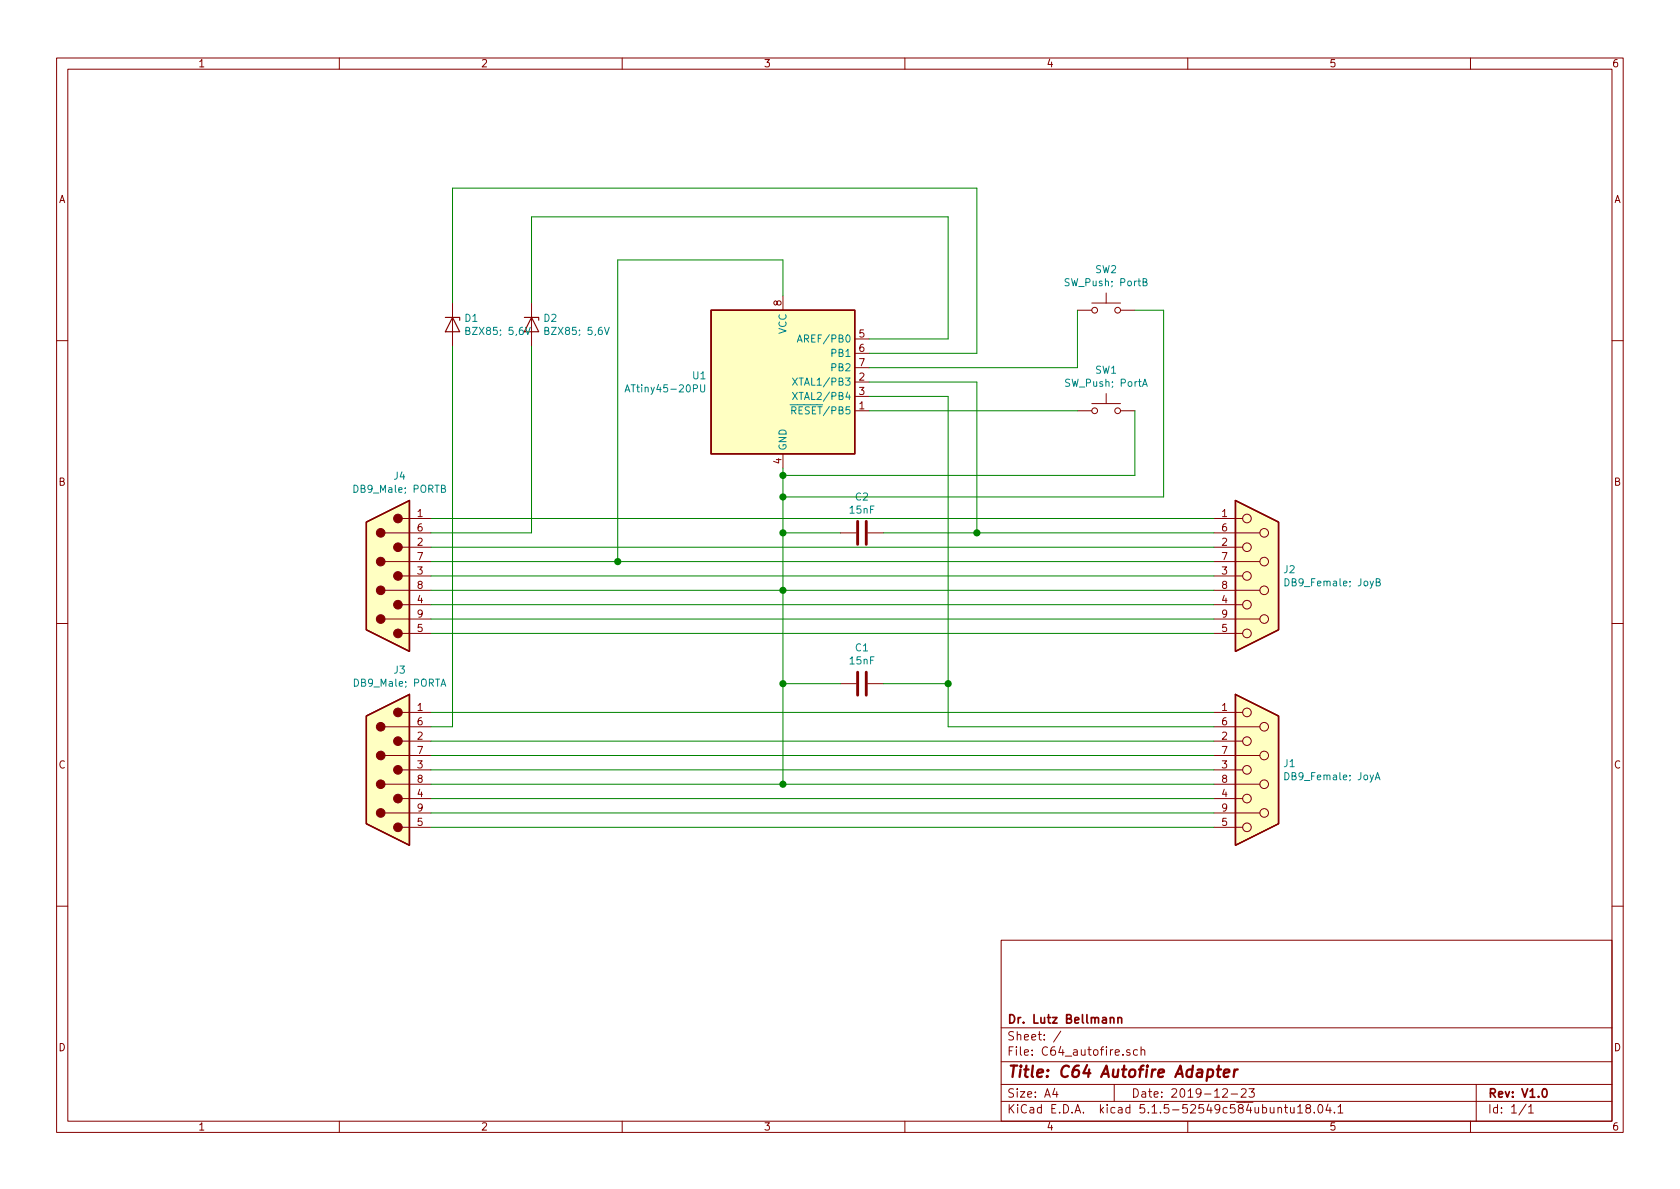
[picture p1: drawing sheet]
EESchema Schematic File Version 4
EELAYER 30 0
EELAYER END
$Descr A4 11693 8268
encoding utf-8
Sheet 1 1
Title "C64 Autofire Adapter"
Date "2019-12-23"
Rev "V1.0"
Comp "Dr. Lutz Bellmann"
Comment1 ""
Comment2 ""
Comment3 ""
Comment4 ""
$EndDescr
$Comp
L Connector:DB9_Female J1
U 1 1
P 8750 5350
F 0 "J1" H 8930 5396 50  0000 L CNN
F 1 "DB9_Female; JoyA" H 8930 5305 50  0000 L CNN
F 2 "" H 8750 5350 50  0001 C CNN
F 3 " ~" H 8750 5350 50  0001 C CNN
	1    8750 5350
	1    0    0    -1  
$EndComp
$Comp
L Connector:DB9_Female J2
U 1 1
P 8750 4000
F 0 "J2" H 8930 4046 50  0000 L CNN
F 1 "DB9_Female; JoyB" H 8930 3955 50  0000 L CNN
F 2 "" H 8750 4000 50  0001 C CNN
F 3 " ~" H 8750 4000 50  0001 C CNN
	1    8750 4000
	1    0    0    -1  
$EndComp
$Comp
L Connector:DB9_Male J4
U 1 1
P 2700 4000
F 0 "J4" H 2618 3308 50  0000 C CNN
F 1 "DB9_Male; PORTB" H 2618 3399 50  0000 C CNN
F 2 "" H 2700 4000 50  0001 C CNN
F 3 " ~" H 2700 4000 50  0001 C CNN
	1    2700 4000
	-1   0    0    1   
$EndComp
$Comp
L Connector:DB9_Male J3
U 1 1
P 2700 5350
F 0 "J3" H 2618 4658 50  0000 C CNN
F 1 "DB9_Male; PORTA" H 2618 4749 50  0000 C CNN
F 2 "" H 2700 5350 50  0001 C CNN
F 3 " ~" H 2700 5350 50  0001 C CNN
	1    2700 5350
	-1   0    0    1   
$EndComp
$Comp
L Device:D_Zener D2
U 1 1
P 3700 2250
F 0 "D2" V 3654 2329 50  0000 L CNN
F 1 "BZX85; 5,6V" V 3745 2329 50  0000 L CNN
F 2 "" H 3700 2250 50  0001 C CNN
F 3 "~" H 3700 2250 50  0001 C CNN
	1    3700 2250
	0    1    1    0   
$EndComp
$Comp
L Device:D_Zener D1
U 1 1
P 3150 2250
F 0 "D1" V 3104 2329 50  0000 L CNN
F 1 "BZX85; 5,6V" V 3195 2329 50  0000 L CNN
F 2 "" H 3150 2250 50  0001 C CNN
F 3 "~" H 3150 2250 50  0001 C CNN
	1    3150 2250
	0    1    1    0   
$EndComp
$Comp
L MCU_Microchip_ATtiny:ATtiny45-20PU U1
U 1 1
P 5450 2650
F 0 "U1" H 4921 2696 50  0000 R CNN
F 1 "ATtiny45-20PU" H 4921 2605 50  0000 R CNN
F 2 "Package_DIP:DIP-8_W7.62mm" H 5450 2650 50  0001 C CIN
F 3 "http://ww1.microchip.com/downloads/en/DeviceDoc/atmel-2586-avr-8-bit-microcontroller-attiny25-attiny45-attiny85_datasheet.pdf" H 5450 2650 50  0001 C CNN
	1    5450 2650
	1    0    0    -1  
$EndComp
Wire Wire Line
	6050 2350 6600 2350
Wire Wire Line
	6600 2350 6600 1500
Wire Wire Line
	3700 1500 3700 2100
Wire Wire Line
	6050 2450 6800 2450
Wire Wire Line
	6800 2450 6800 1300
Wire Wire Line
	3150 1300 3150 2100
Wire Wire Line
	3000 3600 8450 3600
Wire Wire Line
	3000 3800 8450 3800
Wire Wire Line
	3000 4000 8450 4000
Wire Wire Line
	3000 4200 8450 4200
Wire Wire Line
	3000 4400 8450 4400
Wire Wire Line
	8450 4950 3000 4950
Wire Wire Line
	8450 5150 3000 5150
Wire Wire Line
	3000 5350 8450 5350
Wire Wire Line
	3000 5550 8450 5550
Wire Wire Line
	3000 5750 8450 5750
Wire Wire Line
	6600 1500 3700 1500
Wire Wire Line
	3150 2400 3150 5050
Wire Wire Line
	3700 2400 3700 3700
Wire Wire Line
	3700 3700 3000 3700
Wire Wire Line
	4300 3900 4300 1800
Wire Wire Line
	5450 1800 5450 2050
Wire Wire Line
	3000 4100 5450 4100
Wire Wire Line
	5450 4100 5450 3700
Wire Wire Line
	5450 4100 8450 4100
Connection ~ 5450 4100
Wire Wire Line
	5450 5450 8450 5450
Wire Wire Line
	3000 5250 8450 5250
Wire Wire Line
	3000 5650 8450 5650
Wire Wire Line
	8450 4300 3000 4300
Wire Wire Line
	8450 3700 6800 3700
Wire Wire Line
	6800 3700 6800 2650
Wire Wire Line
	6800 2650 6050 2650
Wire Wire Line
	8450 5050 6600 5050
Wire Wire Line
	6600 5050 6600 4750
Wire Wire Line
	6600 2750 6050 2750
Wire Wire Line
	3000 5450 5450 5450
Connection ~ 5450 5450
$Comp
L Switch:SW_Push SW2
U 1 1
P 7700 2150
F 0 "SW2" H 7700 2435 50  0000 C CNN
F 1 "SW_Push; PortB" H 7700 2344 50  0000 C CNN
F 2 "" H 7700 2350 50  0001 C CNN
F 3 "~" H 7700 2350 50  0001 C CNN
	1    7700 2150
	1    0    0    -1  
$EndComp
$Comp
L Switch:SW_Push SW1
U 1 1
P 7700 2850
F 0 "SW1" H 7700 3135 50  0000 C CNN
F 1 "SW_Push; PortA" H 7700 3044 50  0000 C CNN
F 2 "" H 7700 3050 50  0001 C CNN
F 3 "~" H 7700 3050 50  0001 C CNN
	1    7700 2850
	1    0    0    -1  
$EndComp
Wire Wire Line
	6050 2850 7500 2850
Wire Wire Line
	7500 2150 7500 2550
Wire Wire Line
	7500 2550 6050 2550
Wire Wire Line
	7900 2850 7900 3300
Wire Wire Line
	7900 3300 5450 3300
Connection ~ 5450 3300
Wire Wire Line
	5450 3300 5450 3250
Wire Wire Line
	7900 2150 8100 2150
Wire Wire Line
	8100 2150 8100 3450
Wire Wire Line
	8100 3450 5450 3450
Connection ~ 5450 3450
Wire Wire Line
	5450 3450 5450 3300
$Comp
L Device:C C1
U 1 1
P 6000 4750
F 0 "C1" V 5748 4750 50  0000 C CNN
F 1 "15nF" V 5839 4750 50  0000 C CNN
F 2 "" H 6038 4600 50  0001 C CNN
F 3 "~" H 6000 4750 50  0001 C CNN
	1    6000 4750
	0    1    1    0   
$EndComp
$Comp
L Device:C C2
U 1 1
P 6000 3700
F 0 "C2" V 5748 3700 50  0000 C CNN
F 1 "15nF" V 5839 3700 50  0000 C CNN
F 2 "" H 6038 3550 50  0001 C CNN
F 3 "~" H 6000 3700 50  0001 C CNN
	1    6000 3700
	0    1    1    0   
$EndComp
Wire Wire Line
	5450 3700 5850 3700
Connection ~ 5450 3700
Wire Wire Line
	5450 3700 5450 3450
Wire Wire Line
	6150 3700 6800 3700
Connection ~ 6800 3700
Wire Wire Line
	5450 4750 5850 4750
Wire Wire Line
	6150 4750 6600 4750
Wire Wire Line
	4300 1800 5450 1800
Connection ~ 4300 3900
Wire Wire Line
	4300 3900 8450 3900
Wire Wire Line
	3000 3900 4300 3900
Wire Wire Line
	3150 5050 3000 5050
Wire Wire Line
	3150 1300 6800 1300
Connection ~ 5450 4750
Wire Wire Line
	5450 4750 5450 5450
Connection ~ 6600 4750
Wire Wire Line
	5450 4100 5450 4750
Wire Wire Line
	6600 2750 6600 4750
$EndSCHEMATC
